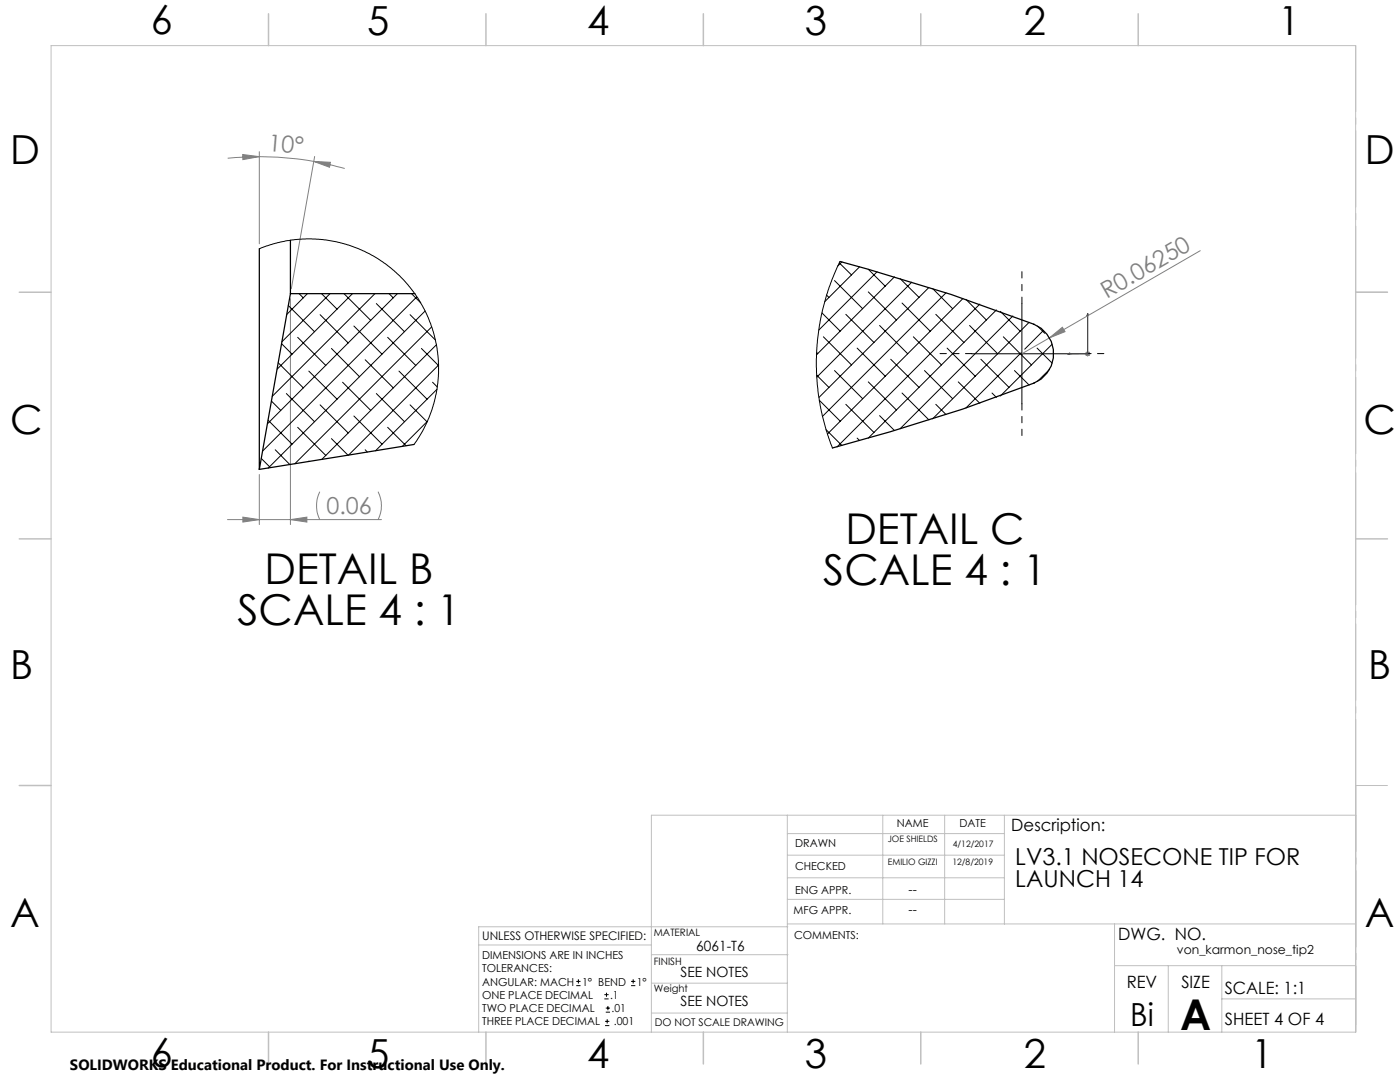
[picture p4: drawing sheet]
<svg xmlns="http://www.w3.org/2000/svg" width="279mm" height="216mm" viewBox="0 0 279 216" stroke-linecap="round" stroke-linejoin="round" font-family="sans-serif">
<g fill="none" stroke="#000" stroke-width=".2">
<path d="M193.9 70.6h20M203.9 60.6v20M115 196.7h.9M115 195.8h.9M115.4 195.4v.9M120.6 199.3h.9M120.6 198.5h.9M121 198.1v.8M125.9 196.7h.9M125.9 195.8h.9M126.4 195.4v.9M120.8 204.6h.8"/>
<path d="M120.8 203.8h.8M120.9 202h.8M120.9 201.2h.8M121.2 203.4v.8M121.3 200.7v.9"/>
</g>
<path d="M213.1 70.6l.4-.1v.2zM217.1 62.6v8h-4M217.1 62.6l.1 .4h-.2z" fill="none" stroke="#00f" stroke-width=".2"/>
<g fill="none" stroke="#808080" stroke-width=".2">
<path d="M48.4 30.8l3.4 .5-3.3 .6zM51.8 31.3a68.7 68.7 0 0 1 10.8 .9M51.8 31.3l-6.4 .3M51.8 30.3v18.3M62.6 32.2l3.3 .2-.1 1zM62.6 32.2l6.2 1.4M62.8 31.2l-4.7 26.4M58 59.6v45.1M239.5 50l-30.1 17.4M209.4 67.4l2.6-2.1 .5 .9zM209.4 67.4l-5.5 3.2M216.6 70.6h1"/>
<path d="M216.7 70.2l.7 .7M217.1 70.1v1M217.4 70.2l-.7 .7M51.8 94.7v10M63.8 98.1a6.4 6.4 0 0 0 0 5.6M75.5 98.1a6.1 6.1 0 0 1 0 5.6M45.4 103.7h30.7M48.5 103.2l3.3 .5-3.3 .5zM58 103.7l3.2-.5v1z"/>
</g>
<path d="M193.9 70.6h-6.3M203.9 60.6v-6.4M213.9 70.6h6.4M203.9 80.6v6.3" fill="none" stroke="#000" stroke-width=".2" stroke-dasharray="15.2 1.3 1.3 1.3" stroke-dashoffset="14"/>
<path d="M270.6 9.1v49.2M270.6 58.3v49.2M270.6 107.5v49.2M270.6 156.7v49.2" fill="none" stroke="#c0c0c0" stroke-width=".2" stroke-dasharray="15.2 1.3 1.3 1.3" stroke-dashoffset="2.1"/>
<g fill="none" stroke="#c0c0c0" stroke-width=".2">
<path d="M10.2 9.1h260.3v196.9h-260.3zM270.5 58.3h6.4M270.5 156.7h6.4M157.1 162.7v43.3M157.1 175.2h43.3M157.1 170.6h43.3M157.1 166.3h43.3M157.1 179.5h43.3M176.2 162.7v21.7M188.5 162.7v21.7M200.4 162.7v21.7M270.6 162.7h-140.6v43.3"/>
<path d="M95.5 188.6h34.5M130 196.2h27.1M130 190.5h27.3M157.1 184.4h113.4M157.2 184.9h-61.7v21.1M222.4 184.4v21.6M222.4 192.7h48.1M233.2 192.7v13.3M243.8 199.3h26.7M243.8 192.7v13.3M130 202.1h27.1"/>
</g>
<g fill="none" stroke="#c0c0c0" stroke-width=".3">
<path d="M53.6 2.8v6.3M97 2.8v6.3M140.4 2.8v6.3M183.8 2.8v6.3M227.2 2.8v6.3M3.8 58.3h6.4M270.5 58.3h6.4M3.8 107.5h6.4M270.5 107.5h6.4M3.8 156.7h6.4M53.6 206v6.3M97 206v6.3"/>
<path d="M140.4 206v6.3M183.8 206v6.3M227.2 206v6.3"/>
</g>
<path d="M213.1 70.6l.4 .1v-.2zM217.1 62.6l-.1 .4h.2zM213.1 70.6l.4 .1v-.2zM217.1 62.6l-.1 .4h.2z" fill="#00f"/>
<g fill="#808080">
<path d="M209.4 67.4l2.6-2.1 .5 .9z"/>
<path d="M62.6 32.2l3.3 .2-.1 1zM48.4 30.8l3.4 .5-3.3 .6z"/>
<path d="M48.5 103.2l3.3 .5-3.3 .5zM58 103.7l3.2-.5v1z"/>
</g>
<g fill="none" stroke="#000" stroke-width=".2">
<path d="M51.8 49.6l3.6-1.2 4.3-.7h3.9l4.2 .7 3.8 1.3 3.9 1.9 3.1 2.3 2.8 2.9 1.4 1.8 1.2 1.8 1 2 1 2.3 1.1 4.1 .4 3.9v1.9l-.2 2.6-.9 3.8-1.4 3.7-.6 1.2-1.8 2.8M59.7 58.6l.8 .8M61.3 58.6l-4.1 4.2M64.2 58.6l3.1 3.1M65.9 58.6l-9.6 9.6M68.7 58.6l5.3 5.3M70.3 58.6l-15 15.1M74.8 58.6l-20.5 20.5M77.6 58.6l.9 .8M79.3 58.6l-25.9 26M82.1 58.6l1.9 1.8M83.2 59.2l-30.8 30.8"/>
<path d="M165 58.9l.4 .4M166.5 56l5.7 5.6M167.5 52.5l2.4 2.4M167.6 52.2l-2.1 5.2-1.4 4.6-.7 3.9-.5 4.7 .1 4.5 .5 5.1 1.4 5.5 1.2 3.7M168 52.2l-.8 .9M171.6 53.2l-7 7M173.3 58.2l5.6 5.7M173.3 53.7l3.4 3.4M175 54.2l-11.6 11.7M178.5 55.2l-15.6 15.6M179.6 55.6l3.8 3.7M182 56.3l-19 18.9"/>
<path d="M185.4 57.4l-22 21.9M186.1 57.6l4 4M188.8 58.4l-24.7 24.7M192.2 59.5l-27.1 27.1M192.8 59.7l4 4.2M55.5 72.4l5 5M56.2 68.6l2.1 2.1M57.1 78.5l5.7 5.6M57.5 61l5.3 5.2M59.4 67.3l5.6 5.6M61.6 74l5.7 5.7M63.9 62.8l5.6 5.6"/>
<path d="M66.1 69.5l5.7 5.7M68.4 76.3l5.6 5.6M70.6 65.1l5.6 5.6M72.9 71.8l5.6 5.6M75.1 78.5l5.6 5.6M75.1 60.6l5.6 5.6M77.4 67.3l5.6 5.6M79.6 74l5.6 5.7M81.8 62.8l5.1 5M84.1 69.5l3.4 3.5M84.8 62.1l-31.3 31.3M86.1 65.2l-27.3 27.3"/>
<path d="M86.3 76.3l1 .9M87.1 68.8l-22.9 22.9M87.2 77.7l-12.3 12.3M87.5 72.8l-17.9 18M163 74.9l2.4 2.4M163 70.3l.2 .3M163.5 79.9l4.2 4.1M164 62.4l3.7 3.7M164.3 67.2l5.6 5.6M166.5 73.9l5.7 5.7M168.8 62.7l5.6 5.6M171.1 69.5l5.6 5.6"/>
<path d="M173.3 76.2l5.6 5.6M175.5 64.9l5.7 5.7M177.8 71.7l5.6 5.6M180 78.4l5.4 5.4M180 60.5l5.6 5.6M182.3 67.2l5.6 5.6M184.5 73.9l5.6 5.7M186.8 62.7l5.6 5.6M189 69.5l5.6 5.6M191.2 76.2l4.3 4.3M193.5 64.9l5.6 5.7M195.5 60.7l-28.5 28.5"/>
<path d="M195.8 71.7l5.6 5.6M198 78.4l.9 .9M198.9 61.8l-25.6 25.6M199.6 62.1l4 4M200.2 67.2l5.6 5.6M202.1 63l-22.5 22.5M202.5 73.9l2.9 2.9M203.8 70.4l-11 11M205.4 64.3l-19.3 19.3M207 69.5l3 3M207 65.1l1.5 1.4M208.2 65.9l-3.7 3.8"/>
<path d="M209.5 73.7l-2.5 2.4M210 68.7l-10.4 10.3M52.1 91.5l1.7 1.6M53.5 83.9l4.8 4.7M54.2 80l1.8 1.9M54.9 89.7l3 3M59.4 85.3l5.6 5.6M61.6 92l.1 .1M63.9 80.8l5.6 5.6M66.1 87.5l3.4 3.3M70.6 83l5.6 5.6M72.9 89.7l.4 .5"/>
<path d="M77.4 85.3l3.6 3.6M81.8 80.8l3.4 3.4M85.3 84.1l-5 5M164.9 85.7l3.1 3.2M168.8 80.7l5.6 5.6M171.1 87.4l.5 .5M175.5 82.9l3 3M186.8 80.7l2 2"/>
</g>
<path d="M51.8 49.6v44.1M58 47.9v10.7M58 58.6l-6.2 35.1M58 58.6h24.8M167.6 52.2l5.5 1.5 16.8 5.1 16.4 5.9a6.4 6.4 0 0 1 4 5.9 6.4 6.4 0 0 1-4 5.8l-14.2 5.2-14.4 4.5-11.6 3.3M82.6 88.7l-30.8 5" fill="none" stroke="#000" stroke-width=".25"/>
<g font-size="8.5">
<text x="168.7" y="108.6">DETAIL C</text>
<text x="52.8" y="116.5">DETAIL B</text>
<text x="164.3" y="116.8">SCALE 4 : 1</text>
<text x="47.4" y="124.7">SCALE 4 : 1</text>
<text x="235.5" y="205.4">A</text>
</g>
<g font-size="8">
<text x="30.1" y="6.8">6</text>
<text x="73.3" y="6.9">5</text>
<text x="117.2" y="6.9">4</text>
<text x="160.6" y="6.9">3</text>
<text x="204.3" y="6.9">2</text>
<text x="255.1" y="6.9">1</text>
<text x="2.1" y="32.7">D</text>
<text x="272.4" y="32.7">D</text>
<text x="2.1" y="86.5">C</text>
<text x="272.1" y="86.5">C</text>
<text x="2.1" y="135.6">B</text>
<text x="273.1" y="135.6">B</text>
<text x="2.1" y="185.1">A</text>
<text x="272.4" y="185.1">A</text>
<text x="30.1" y="213">6</text>
<text x="73.3" y="213.1">5</text>
<text x="117.2" y="213.1">4</text>
<text x="160.6" y="213.1">3</text>
<text x="204.3" y="213.1">2</text>
<text x="249.7" y="213.1">1</text>
</g>
<text font-size="6.3" x="225.5" y="204.6">Bi</text>
<g font-size="4.7" fill="#808080">
<text x="53.5" y="30.2" transform="rotate(5 53.5 30.2)">10°</text>
<text x="220.9" y="59.6" transform="rotate(-30 220.9 59.6)">R0.06250</text>
<text x="65.1" y="102.6">0.06</text>
</g>
<g font-size="4.7">
<text x="202.6" y="172.5">LV3.1 NOSECONE TIP FOR</text>
<text x="202.6" y="177.1">LAUNCH 14</text>
</g>
<g font-size="3.4">
<text x="201.8" y="165.9">Description:</text>
<text x="223.2" y="187.6">DWG. NO.</text>
<text x="224.9" y="197.2">REV</text>
<text x="235.8" y="197.2">SIZE</text>
<text x="244.4" y="198.4">SCALE: 1:1</text>
<text x="244.4" y="204.6">SHEET 4 OF 4</text>
</g>
<text font-size="3" x="14" y="213.5">SOLIDWORKS Educational Product. For Instructional Use Only.</text>
<g font-size="2.8">
<text x="139" y="189.7">6061-T6</text>
<text x="135.8" y="194.9">SEE NOTES</text>
<text x="135.8" y="200.7">SEE NOTES</text>
</g>
<g font-size="2.5">
<text x="181.3" y="178.3">--</text>
<text x="181.3" y="182.3">--</text>
<text x="234.9" y="190.3">von_karmon_nose_tip2</text>
</g>
<text font-size="2.4" x="96.2" y="187.5">UNLESS OTHERWISE SPECIFIED:</text>
<g font-size="2.2">
<text x="179" y="165.1">NAME</text>
<text x="191.5" y="165.1">DATE</text>
<text x="158.7" y="169">DRAWN</text>
<text x="158.7" y="173.5">CHECKED</text>
<text x="158.7" y="178.3">ENG APPR.</text>
<text x="158.4" y="182.4">MFG APPR.</text>
<text x="96.2" y="191.4">DIMENSIONS ARE IN INCHES</text>
<text x="158.5" y="187.4">COMMENTS:</text>
<text x="96.2" y="194">TOLERANCES:</text>
<text x="96.2" y="196.7">ANGULAR: MACH</text>
<text x="116.2" y="196.7">1° BEND</text>
<text x="127.1" y="196.7">1°</text>
<text x="96.2" y="202">TWO PLACE DECIMAL</text>
<text x="96.2" y="199.3">ONE PLACE DECIMAL</text>
<text x="121.8" y="199.3">.1</text>
<text x="122.1" y="202">.01</text>
<text x="96.2" y="204.6">THREE PLACE DECIMAL</text>
<text x="122.5" y="204.6">.001</text>
</g>
<text font-size="2.1" x="130.7" y="204.6">DO NOT SCALE DRAWING</text>
<g font-size="2">
<text x="130.5" y="186.8">MATERIAL</text>
<text x="130.5" y="192.5">FINISH</text>
<text x="130.5" y="198">Weight</text>
</g>
<g font-size="1.8">
<text x="177.2" y="168">JOE SHIELDS</text>
<text x="177.2" y="172.6">EMILIO GIZZI</text>
<text x="190.1" y="172.6">12/8/2019</text>
<text x="190.2" y="169">4/12/2017</text>
</g>
</svg>
